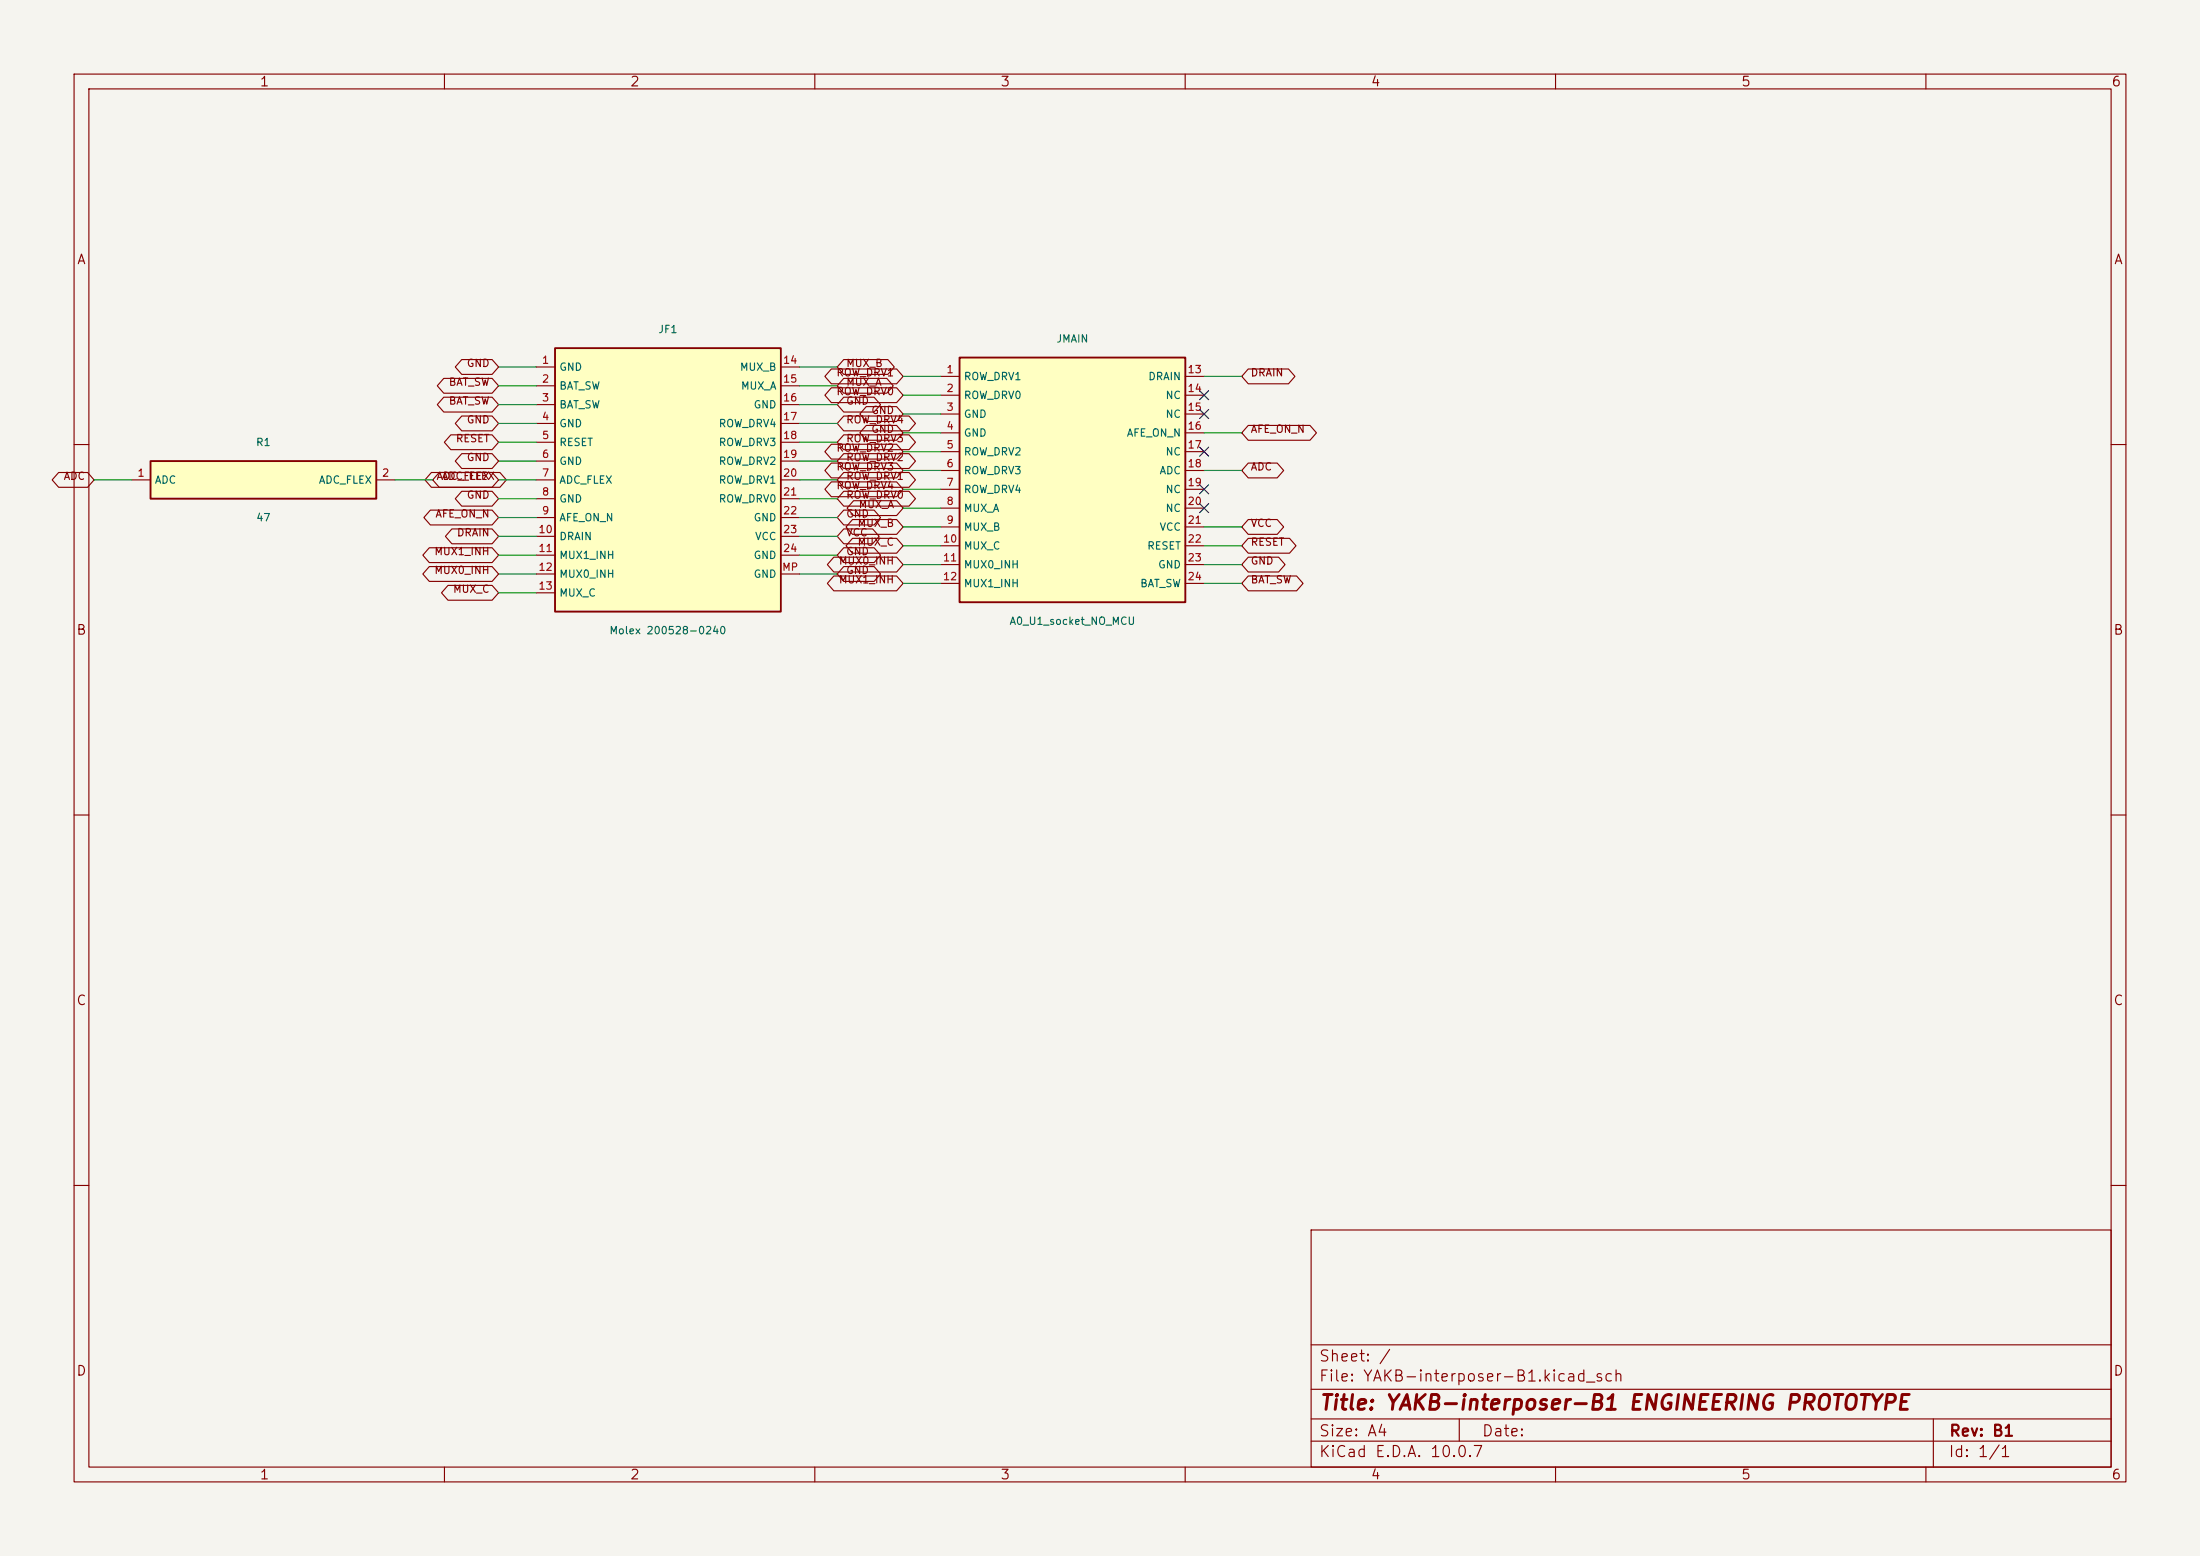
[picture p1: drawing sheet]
<svg xmlns="http://www.w3.org/2000/svg" width="297mm" height="210mm" viewBox="0 0 297 210" stroke-linecap="round" stroke-linejoin="round" font-family="sans-serif">
<path d="M0 0h297v210h-297z" fill="#f5f4ef" stroke="#f5f4ef" stroke-width=".14"/>
<g fill="none" stroke="#840000" stroke-width=".15">
<path d="M10 10h277v190h-277zM12 12h273v186h-273zM60 10v2M110 10v2M160 10v2M210 10v2M260 10v2M10 60h2M285 60h2M10 110h2M285 110h2M10 160h2"/>
<path d="M177 166h108v32h-108zM285 160h2M60 198v2M110 198v2M160 198v2M177 194.5h108M177 191.5h108M177 187.5h108M177 181.5h108M197 191.5v3M210 198v2M260 198v2"/>
<path d="M261 191.5v6.5"/>
</g>
<path d="M129.5 48.3h30.5v33h-30.5z" fill="#ffffc2"/>
<path d="M129.5 48.3h30.5v33h-30.5z" fill="none" stroke="#840000" stroke-width=".25"/>
<g fill="none" stroke="#840000" stroke-width=".15">
<path d="M127 50.8h2.5M127 53.3h2.5M127 55.9h2.5M127 58.4h2.5M160 50.8h2.6M160 53.3h2.6M160 55.9h2.6M160 58.4h2.6M127 61h2.5M127 63.5h2.5M127 66h2.5M127 68.6h2.5"/>
<path d="M127 71.1h2.5M127 73.7h2.5M127 76.2h2.5M127 78.7h2.5M160 61h2.6M160 63.5h2.6M160 66h2.6M160 68.6h2.6M160 71.1h2.6M160 73.7h2.6M160 76.2h2.6M160 78.7h2.6"/>
</g>
<path d="M74.9 47h30.5v35.6h-30.5z" fill="#ffffc2"/>
<path d="M74.9 47h30.5v35.6h-30.5z" fill="none" stroke="#840000" stroke-width=".25"/>
<g fill="none" stroke="#840000" stroke-width=".15">
<path d="M72.4 49.5h2.5M72.4 52.1h2.5M72.4 54.6h2.5M72.4 57.2h2.5M72.4 59.7h2.5M105.4 49.5h2.5M105.4 52.1h2.5M105.4 54.6h2.5M105.4 57.2h2.5M105.4 59.7h2.5M72.4 62.2h2.5M72.4 64.8h2.5"/>
<path d="M72.4 67.3h2.5M72.4 69.9h2.5M72.4 72.4h2.5M72.4 74.9h2.5M72.4 77.5h2.5M105.4 62.2h2.5M105.4 64.8h2.5M105.4 67.3h2.5M105.4 69.9h2.5M105.4 72.4h2.5M105.4 74.9h2.5M105.4 77.5h2.5"/>
<path d="M72.4 80h2.5"/>
</g>
<path d="M20.3 62.2h30.5v5.1h-30.5z" fill="#ffffc2"/>
<path d="M20.3 62.2h30.5v5.1h-30.5z" fill="none" stroke="#840000" stroke-width=".25"/>
<g fill="none" stroke="#840000" stroke-width=".15">
<path d="M59.9 51.1h6.5l.9 1-.9 1h-6.5l-.9-1zM59.9 53.6h6.5l.9 1-.9 1h-6.5l-.9-1zM60.9 58.7h5.5l.9 1-.9 1h-5.5l-.9-1zM62.3 48.5h4.1l.9 1-.9 1h-4.1l-.8-1zM62.3 56.1h4.1l.9 1.1-.9 1h-4.1l-.8-1zM112.2 60h8.8l.9 1-.9 1h-8.8l-.8-1zM112.2 52.3h8.8l.9 1-.9 1h-8.8l-.8-1zM112.2 49.8h8.8l.9 1-.9 1h-8.8l-.8-1zM113.9 58.7h8.8l.9 1-.9 1h-8.8l-.9-1zM113.9 56.1h8.8l.9 1.1-.9 1h-8.8l-.9-1zM113.9 53.6h4.1l.9 1-.9 1h-4.1l-.9-1zM113.9 51.1h5.8l.9 1-.9 1h-5.8l-.9-1z"/>
<path d="M113.9 48.5h6l.8 1-.8 1h-6l-.9-1zM116.9 57.4h4.1l.9 1-.9 1h-4.1l-.8-1zM116.9 54.9h4.1l.9 1-.9 1h-4.1l-.8-1zM168.5 49.8h5.4l.9 1-.9 1h-5.4l-.9-1zM168.5 57.4h8.4l.8 1-.8 1h-8.4l-.9-1zM7.9 63.8h3.9l.9 1-.9 1h-3.9l-.9-1zM17.8 64.8h2.5M50.8 64.8h2.5M58 76.5h8.4l.9 1-.9 1h-8.4l-.9-1zM58 73.9h8.4l.9 1-.9 1h-8.4l-.9-1zM58.1 68.8h8.3l.9 1.1-.9 1h-8.3l-.9-1zM58.2 63.8h8.2l.9 1-.9 1h-8.2l-.8-1z"/>
<path d="M59.3 63.8h8.2l.9 1-.9 1h-8.2l-.9-1zM60.5 79h5.9l.9 1-.9 1h-5.9l-.9-1zM61 71.4h5.4l.9 1-.9 1h-5.4l-.9-1zM62.3 66.3h4.1l.9 1-.9 1h-4.1l-.8-1zM62.3 61.2h4.1l.9 1-.9 1h-4.1l-.8-1zM112.2 65h8.8l.9 1-.9 1h-8.8l-.8-1zM112.2 62.5h8.8l.9 1-.9 1h-8.8l-.8-1zM112.6 77.7h8.4l.9 1-.9 1h-8.4l-.9-1zM112.6 75.2h8.4l.9 1-.9 1h-8.4l-.9-1zM113.9 63.8h8.8l.9 1-.9 1h-8.8l-.9-1zM113.9 61.2h8.8l.9 1-.9 1h-8.8l-.9-1zM113.9 76.5h4.1l.9 1-.9 1h-4.1l-.9-1z"/>
<path d="M113.9 73.9h4.1l.9 1-.9 1h-4.1l-.9-1zM113.9 71.4h3.9l.9 1-.9 1h-3.9l-.9-1zM113.9 68.8h4.1l.9 1.1-.9 1h-4.1l-.9-1zM113.9 66.3h8.8l.9 1-.9 1h-8.8l-.9-1zM115.1 72.7h5.9l.9 1-.9 1h-5.9l-.9-1zM115.1 70.1h5.9l.9 1-.9 1h-5.9l-.9-1zM115.2 67.6h5.8l.9 1-.9 1h-5.8l-.8-1zM168.5 70.1h3.9l.9 1-.9 1h-3.9l-.9-1zM168.5 72.7h5.6l.9 1-.9 1h-5.6l-.9-1zM168.5 75.2h4.1l.9 1-.9 1h-4.1l-.9-1zM168.5 77.7h6.5l.9 1-.9 1h-6.5l-.9-1zM168.5 62.5h3.9l.9 1-.9 1h-3.9l-.9-1z"/>
</g>
<g fill="none" stroke="#009600" stroke-width=".15">
<path d="M67.3 59.7h5.1M67.3 49.5h5.1M67.3 57.2h5.1M67.3 54.6h5.1M67.3 52.1h5.1M107.9 59.7h5.1M107.9 49.5h5.1M107.9 57.2h5.1M107.9 54.6h5.1M107.9 52.1h5.1M121.9 50.8h5.1M121.9 58.4h5.1"/>
<path d="M121.9 55.9h5.1M121.9 53.3h5.1M162.6 50.8h5M162.6 58.4h5M12.7 64.8h5.1M53.3 64.8h5.1M67.3 69.9h5.1M67.3 72.4h5.1M67.3 64.8h5.1M67.3 62.2h5.1M67.3 77.5h5.1M67.3 74.9h5.1"/>
<path d="M67.3 67.3h5.1M107.9 69.9h5.1M107.9 72.4h5.1M107.9 64.8h5.1M107.9 62.2h5.1M107.9 77.5h5.1M107.9 74.9h5.1M107.9 67.3h5.1M121.9 73.7h5.1M121.9 71.1h5.1M121.9 61h5.1M121.9 63.5h5.1"/>
<path d="M121.9 66h5.1M121.9 78.7h5.1M121.9 76.2h5.1M121.9 68.6h5.1M162.6 73.7h5M162.6 71.1h5M162.6 63.5h5M162.6 78.7h5M162.6 76.2h5M67.3 80h5.1"/>
</g>
<path d="M162 52.7l1.2 1.2M162 55.3l1.2 1.2M163.2 52.7l-1.2 1.2M163.2 55.3l-1.2 1.2M162 60.4l1.2 1.2M162 65.4l1.2 1.2M162 68l1.2 1.2M163.2 60.4l-1.2 1.2M163.2 65.4l-1.2 1.2M163.2 68l-1.2 1.2" fill="none" stroke="#000084" stroke-width=".15"/>
<text font-size="2" fill="#840000" x="178" y="190.8">Title: YAKB-interposer-B1 ENGINEERING PROTOTYPE</text>
<g font-size="1.5" fill="#840000">
<text x="178" y="184.1">Sheet: /</text>
<text x="178" y="186.8">File: YAKB-interposer-B1.kicad_sch</text>
<text x="178" y="197">KiCad E.D.A. 10.0.7</text>
<text x="178" y="194.2">Size: A4</text>
<text x="200" y="194.2">Date:</text>
<text x="263" y="197">Id: 1/1</text>
<text x="263" y="194.2">Rev: B1</text>
</g>
<g font-size="1.3" fill="#840000">
<text x="35" y="12">1</text>
<text x="85" y="12">2</text>
<text x="135" y="12">3</text>
<text x="185" y="12">4</text>
<text x="235" y="12">5</text>
<text x="285" y="12">6</text>
<text x="10.3" y="36">A</text>
<text x="285.3" y="36">A</text>
<text x="10.2" y="86">B</text>
<text x="285.2" y="86">B</text>
<text x="10.2" y="136">C</text>
<text x="285.2" y="136">C</text>
<text x="10.2" y="186">D</text>
<text x="285.2" y="186">D</text>
<text x="35" y="200">1</text>
<text x="85" y="200">2</text>
<text x="135" y="200">3</text>
<text x="185" y="200">4</text>
<text x="235" y="200">5</text>
<text x="285" y="200">6</text>
</g>
<g font-size="1" fill="#006464">
<text x="88.8" y="45.2">JF1</text>
<text x="142.5" y="46.5">JMAIN</text>
<text x="75.4" y="50.3">GND</text>
<text x="75.4" y="52.8">BAT_SW</text>
<text x="99.8" y="50.3">MUX_B</text>
<text x="99.9" y="52.8">MUX_A</text>
<text x="130" y="51.6">ROW_DRV1</text>
<text x="154.9" y="51.6">DRAIN</text>
<text x="75.4" y="55.4">BAT_SW</text>
<text x="75.4" y="57.9">GND</text>
<text x="96.9" y="57.9">ROW_DRV4</text>
<text x="101.7" y="55.4">GND</text>
<text x="130" y="54.1">ROW_DRV0</text>
<text x="130" y="56.6">GND</text>
<text x="130" y="59.2">GND</text>
<text x="152" y="59.2">AFE_ON_N</text>
<text x="157.3" y="54.1">NC</text>
<text x="157.3" y="56.6">NC</text>
<text x="20.8" y="65.5">ADC</text>
<text x="34.5" y="60.4">R1</text>
<text x="43" y="65.5">ADC_FLEX</text>
<text x="75.4" y="60.4">RESET</text>
<text x="75.4" y="63">GND</text>
<text x="75.4" y="65.5">ADC_FLEX</text>
<text x="96.9" y="60.4">ROW_DRV3</text>
<text x="96.9" y="63">ROW_DRV2</text>
<text x="96.9" y="65.5">ROW_DRV1</text>
<text x="130" y="61.7">ROW_DRV2</text>
<text x="130" y="64.3">ROW_DRV3</text>
<text x="156.5" y="64.3">ADC</text>
<text x="157.3" y="61.7">NC</text>
<text x="34.5" y="70.6">47</text>
<text x="75.4" y="68.1">GND</text>
<text x="75.4" y="70.6">AFE_ON_N</text>
<text x="96.9" y="68.1">ROW_DRV0</text>
<text x="101.7" y="70.6">GND</text>
<text x="130" y="66.8">ROW_DRV4</text>
<text x="130" y="69.3">MUX_A</text>
<text x="130" y="71.9">MUX_B</text>
<text x="156.5" y="71.9">VCC</text>
<text x="157.3" y="66.8">NC</text>
<text x="157.3" y="69.3">NC</text>
<text x="75.4" y="73.1">DRAIN</text>
<text x="75.4" y="75.7">MUX1_INH</text>
<text x="101.7" y="75.7">GND</text>
<text x="101.9" y="73.1">VCC</text>
<text x="130" y="74.4">MUX_C</text>
<text x="130" y="77">MUX0_INH</text>
<text x="154.8" y="74.4">RESET</text>
<text x="156.3" y="77">GND</text>
<text x="75.4" y="78.2">MUX0_INH</text>
<text x="75.4" y="80.8">MUX_C</text>
<text x="101.7" y="78.2">GND</text>
<text x="130" y="79.5">MUX1_INH</text>
<text x="153.8" y="79.5">BAT_SW</text>
<text x="82.2" y="85.8">Molex 200528-0240</text>
<text x="136.2" y="84.6">A0_U1_socket_NO_MCU</text>
</g>
<g font-size="1" fill="#840000">
<text x="60.5" y="52.3">BAT_SW</text>
<text x="62.9" y="49.8">GND</text>
<text x="112.8" y="53.6">ROW_DRV0</text>
<text x="112.8" y="51">ROW_DRV1</text>
<text x="114.2" y="52.3">MUX_A</text>
<text x="114.2" y="49.8">MUX_B</text>
<text x="168.8" y="51">DRAIN</text>
<text x="60.5" y="54.9">BAT_SW</text>
<text x="61.5" y="59.9">RESET</text>
<text x="62.9" y="57.4">GND</text>
<text x="114.2" y="59.9">ROW_DRV3</text>
<text x="114.2" y="57.4">ROW_DRV4</text>
<text x="114.2" y="54.9">GND</text>
<text x="117.5" y="58.7">GND</text>
<text x="117.5" y="56.1">GND</text>
<text x="168.8" y="58.7">AFE_ON_N</text>
<text x="8.5" y="65">ADC</text>
<text x="58.8" y="65">ADC_FLEX</text>
<text x="59.5" y="65">ADC_FLEX</text>
<text x="62.9" y="62.5">GND</text>
<text x="112.8" y="63.7">ROW_DRV3</text>
<text x="112.8" y="61.2">ROW_DRV2</text>
<text x="114.2" y="65">ROW_DRV1</text>
<text x="114.2" y="62.5">ROW_DRV2</text>
<text x="168.8" y="63.7">ADC</text>
<text x="58.7" y="70.1">AFE_ON_N</text>
<text x="62.9" y="67.6">GND</text>
<text x="112.8" y="66.3">ROW_DRV4</text>
<text x="114.2" y="70.1">GND</text>
<text x="114.2" y="67.6">ROW_DRV0</text>
<text x="115.7" y="71.4">MUX_B</text>
<text x="115.8" y="68.8">MUX_A</text>
<text x="168.8" y="71.4">VCC</text>
<text x="58.6" y="77.7">MUX0_INH</text>
<text x="58.6" y="75.2">MUX1_INH</text>
<text x="61.6" y="72.6">DRAIN</text>
<text x="113.2" y="76.4">MUX0_INH</text>
<text x="114.2" y="77.7">GND</text>
<text x="114.2" y="75.2">GND</text>
<text x="114.2" y="72.6">VCC</text>
<text x="115.7" y="73.9">MUX_C</text>
<text x="168.8" y="73.9">RESET</text>
<text x="168.8" y="76.4">GND</text>
<text x="61.1" y="80.3">MUX_C</text>
<text x="113.2" y="79">MUX1_INH</text>
<text x="168.8" y="79">BAT_SW</text>
</g>
<g font-size="1" fill="#a90000">
<text x="73.1" y="49.3">1</text>
<text x="73.1" y="51.9">2</text>
<text x="105.6" y="49.3">14</text>
<text x="105.6" y="51.9">15</text>
<text x="127.7" y="50.6">1</text>
<text x="127.7" y="53.2">2</text>
<text x="160.2" y="50.6">13</text>
<text x="160.2" y="53.2">14</text>
<text x="73.1" y="54.4">3</text>
<text x="73.1" y="57">4</text>
<text x="73.1" y="59.5">5</text>
<text x="105.6" y="54.4">16</text>
<text x="105.6" y="57">17</text>
<text x="105.6" y="59.5">18</text>
<text x="127.7" y="55.7">3</text>
<text x="127.7" y="58.2">4</text>
<text x="160.2" y="55.7">15</text>
<text x="160.2" y="58.2">16</text>
<text x="18.5" y="64.6">1</text>
<text x="51.5" y="64.6">2</text>
<text x="73.1" y="62">6</text>
<text x="73.1" y="64.6">7</text>
<text x="105.6" y="62">19</text>
<text x="105.6" y="64.6">20</text>
<text x="127.7" y="60.8">5</text>
<text x="127.7" y="63.3">6</text>
<text x="127.7" y="65.9">7</text>
<text x="160.2" y="60.8">17</text>
<text x="160.2" y="63.3">18</text>
<text x="160.2" y="65.9">19</text>
<text x="73.1" y="67.1">8</text>
<text x="73.1" y="69.7">9</text>
<text x="105.6" y="67.1">21</text>
<text x="105.6" y="69.7">22</text>
<text x="127.7" y="68.4">8</text>
<text x="127.7" y="70.9">9</text>
<text x="160.2" y="68.4">20</text>
<text x="160.2" y="70.9">21</text>
<text x="72.6" y="72.2">10</text>
<text x="72.6" y="74.7">11</text>
<text x="72.6" y="77.3">12</text>
<text x="105.5" y="77.3">MP</text>
<text x="105.6" y="72.2">23</text>
<text x="105.6" y="74.7">24</text>
<text x="127.2" y="73.5">10</text>
<text x="127.2" y="76">11</text>
<text x="160.2" y="73.5">22</text>
<text x="160.2" y="76">23</text>
<text x="72.6" y="79.8">13</text>
<text x="127.2" y="78.6">12</text>
<text x="160.2" y="78.6">24</text>
</g>
</svg>
